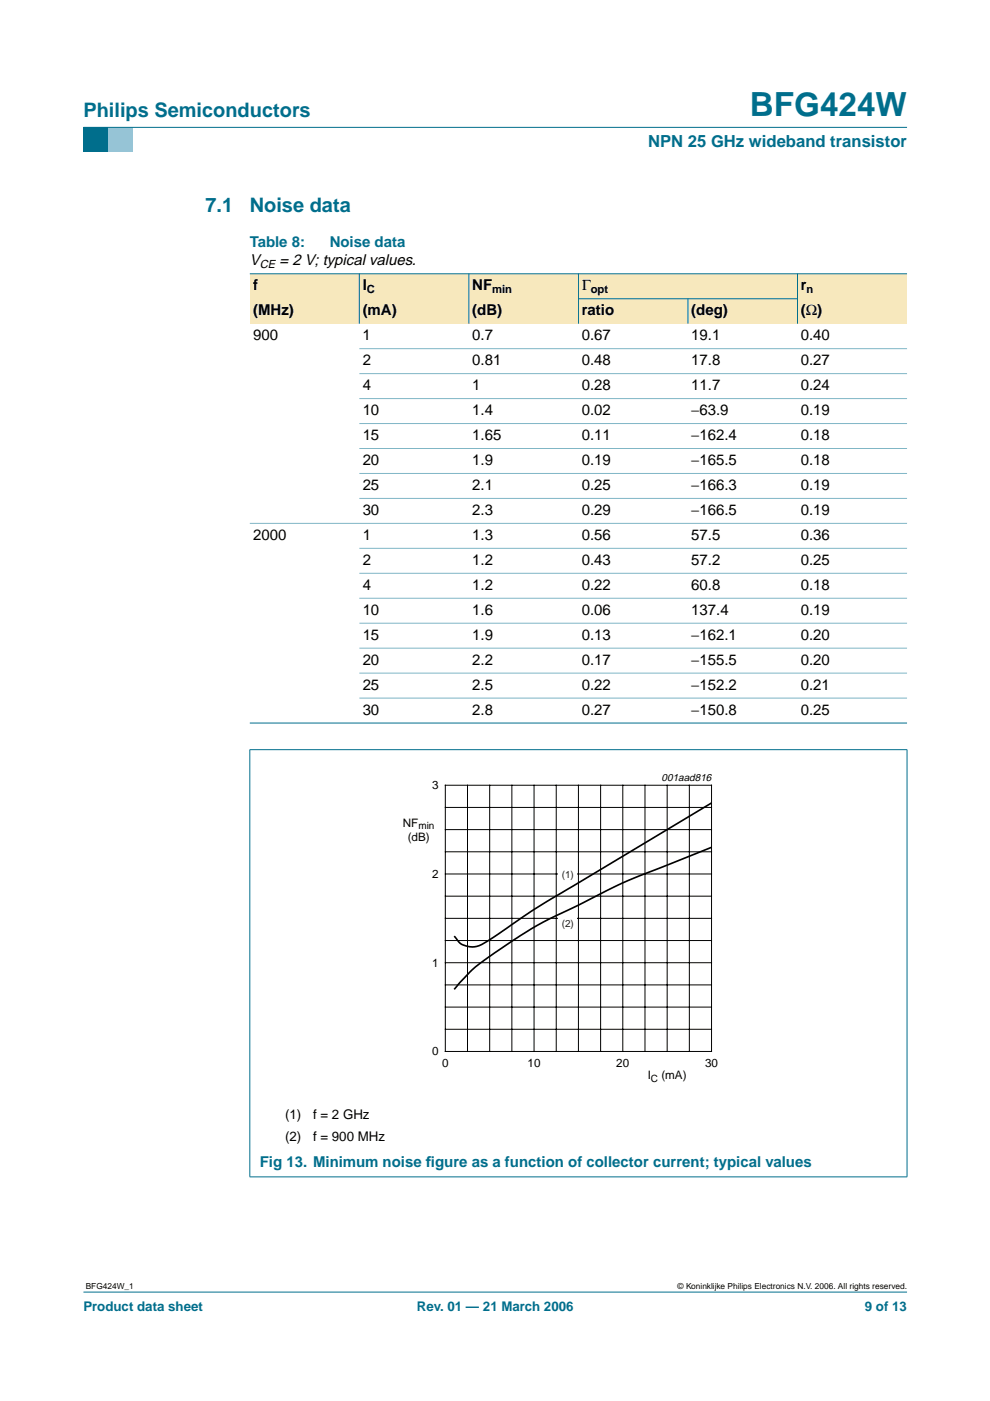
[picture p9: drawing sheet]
<svg xmlns="http://www.w3.org/2000/svg" width="210mm" height="297mm" viewBox="0 0 210 297" stroke-linecap="round" stroke-linejoin="round" font-family="sans-serif">
<path d="M17.7 273.9h174.6z" fill="#006e8c" stroke="#006e8c" stroke-width=".21"/>
<path d="M17.7 27h5.3v5.3h-5.3z" fill-rule="evenodd" fill="#006e8c"/>
<path d="M23 27h5.3v5.3h-5.3z" fill-rule="evenodd" fill="#96c4d6"/>
<path d="M17.7 27h174.6z" fill="#006e8c" stroke="#006e8c" stroke-width=".21"/>
<g fill="#f7e8bd">
<path d="M53 58h23.2v5.3h-23.2z" fill-rule="evenodd"/>
<path d="M76.2 58h23.2v5.3h-23.2z" fill-rule="evenodd"/>
<path d="M99.4 58h23.2v5.3h-23.2z" fill-rule="evenodd"/>
<path d="M122.6 58h46.5v5.3h-46.5z" fill-rule="evenodd"/>
<path d="M169.1 58h23.2v5.3h-23.2z" fill-rule="evenodd"/>
<path d="M53 63.3h23.2v5.3h-23.2z" fill-rule="evenodd"/>
<path d="M76.2 63.3h23.2v5.3h-23.2z" fill-rule="evenodd"/>
<path d="M99.4 63.3h23.2v5.3h-23.2z" fill-rule="evenodd"/>
<path d="M122.6 63.3h23.3v5.3h-23.3z" fill-rule="evenodd"/>
<path d="M145.9 63.3h23.2v5.3h-23.2z" fill-rule="evenodd"/>
<path d="M169.1 63.3h23.2v5.3h-23.2z" fill-rule="evenodd"/>
</g>
<g fill="#006e8c" stroke="#006e8c" stroke-width=".21">
<path d="M76.2 58v10.6z"/>
<path d="M99.4 58v10.6z"/>
<path d="M122.6 58v10.6z"/>
<path d="M145.9 63.3v5.3z"/>
<path d="M169.1 58v10.6z"/>
<path d="M53 58h139.3z"/>
<path d="M122.6 63.3h46.5z"/>
<path d="M53 153.3h139.3z"/>
<path d="M53 159v90.5z"/>
<path d="M192.3 159v90.5z"/>
<path d="M52.9 158.9h139.5z"/>
<path d="M52.9 249.5h139.5z"/>
</g>
<g fill="#80b6c6" stroke="#80b6c6" stroke-width=".21">
<path d="M76.2 73.9h116.1z"/>
<path d="M76.2 79.2h116.1z"/>
<path d="M76.2 84.5h116.1z"/>
<path d="M76.2 89.8h116.1z"/>
<path d="M76.2 95.1h116.1z"/>
<path d="M76.2 100.4h116.1z"/>
<path d="M76.2 105.7h116.1z"/>
<path d="M53 111h139.3z"/>
<path d="M76.2 116.3h116.1z"/>
<path d="M76.2 121.5h116.1z"/>
<path d="M76.2 126.8h116.1z"/>
<path d="M76.2 132.1h116.1z"/>
<path d="M76.2 137.4h116.1z"/>
<path d="M76.2 142.7h116.1z"/>
<path d="M76.2 148h116.1z"/>
</g>
<g fill="none" stroke="#000" stroke-width=".21">
<path d="M94.4 166.5h56.5v56.4h-56.5zM94.4 175.9h56.5M94.4 171.2h56.5M99.1 166.5v56.4M103.8 166.5v56.4M108.5 166.5v56.4M113.2 166.5v56.4M117.9 166.5v56.4M122.6 166.5v56.4M127.3 166.5v56.4M132 166.5v56.4M136.8 166.5v56.4"/>
<path d="M141.5 166.5v56.4M146.2 166.5v56.4M94.4 185.3h56.5M94.4 194.7h56.5M94.4 180.6h56.5M94.4 190h56.5M94.4 199.4h56.5M94.4 204.1h56.5M94.4 213.5h56.5M94.4 208.8h56.5M94.4 218.2h56.5"/>
</g>
<path d="M81.7 163.7h81.9v66.3h-81.9z" fill="none" stroke="#fff" stroke-width=".21"/>
<g fill="#fff">
<path d="M118.3 183.8h4v3.2h-4z"/>
<path d="M118.3 194.3h4v3.2h-4z"/>
</g>
<path d="M150.9 179.6l-11.8 4.7a114.4 114.4 0 0 0-16.5 7.6 98.2 98.2 0 0 0-19.9 11.7 32.5 32.5 0 0 0-6.4 6.2M150.9 170.2l-28.3 17a184.1 184.1 0 0 0-18.3 11.8l-1.3 .8a4.4 4.4 0 0 1-5.9-.3l-.8-1" fill="none" stroke="#000" stroke-width=".35"/>
<text font-size="7.1" fill="#006e8c" x="159" y="24.7">BFG424W</text>
<g font-size="4.2" fill="#006e8c">
<text x="17.7" y="24.9">Philips Semiconductors</text>
<text x="43.6" y="45">7.1</text>
<text x="53" y="45">Noise data</text>
</g>
<text font-size="3.5" fill="#006e8c" x="137.4" y="31.1">NPN 25 GHz wideband transistor</text>
<g font-size="3.2" fill="#006e8c">
<text x="53" y="52.4">Table 8:</text>
<text x="69.9" y="52.4">Noise data</text>
<text x="55.1" y="247.4">Fig 13. Minimum noise f</text>
<text x="90.3" y="247.4">igure as a function of collector current; typical values</text>
</g>
<g font-size="3.2">
<text x="53" y="56.3">V</text>
<text x="59.3" y="56.3">= 2 V; typical values.</text>
<text x="53.7" y="61.6">f</text>
<text x="76.9" y="61.6">I</text>
<text x="100.1" y="61.6">NF</text>
<text x="123.3" y="61.6">Γ</text>
<text x="169.8" y="61.6">r</text>
<text x="53.7" y="66.9">(MHz)</text>
<text x="76.9" y="66.9">(mA)</text>
<text x="100.1" y="66.9">(dB)</text>
<text x="123.3" y="66.9">ratio</text>
<text x="146.6" y="66.9">(deg)</text>
<text x="169.8" y="66.9">(Ω)</text>
<text x="53.7" y="72.2">900</text>
<text x="76.9" y="72.2">1</text>
<text x="76.9" y="77.5">2</text>
<text x="100.1" y="72.2">0.7</text>
<text x="100.1" y="77.5">0.81</text>
<text x="123.3" y="72.2">0.67</text>
<text x="123.3" y="77.5">0.48</text>
<text x="146.6" y="72.2">19.1</text>
<text x="146.6" y="77.5">17.8</text>
<text x="169.8" y="72.2">0.40</text>
<text x="169.8" y="77.5">0.27</text>
<text x="76.9" y="82.7">4</text>
<text x="100.1" y="82.7">1</text>
<text x="123.3" y="82.7">0.28</text>
<text x="146.6" y="82.7">11.7</text>
<text x="169.8" y="82.7">0.24</text>
<text x="76.9" y="88">10</text>
<text x="100.1" y="88">1.4</text>
<text x="123.3" y="88">0.02</text>
<text x="146.6" y="88">−63.9</text>
<text x="169.8" y="88">0.19</text>
<text x="76.9" y="93.3">15</text>
<text x="100.1" y="93.3">1.65</text>
<text x="123.3" y="93.3">0.11</text>
<text x="146.6" y="93.3">−162.4</text>
<text x="169.8" y="93.3">0.18</text>
<text x="76.9" y="98.6">20</text>
<text x="100.1" y="98.6">1.9</text>
<text x="123.3" y="98.6">0.19</text>
<text x="146.6" y="98.6">−165.5</text>
<text x="169.8" y="98.6">0.18</text>
<text x="76.9" y="103.9">25</text>
<text x="100.1" y="103.9">2.1</text>
<text x="123.3" y="103.9">0.25</text>
<text x="146.6" y="103.9">−166.3</text>
<text x="169.8" y="103.9">0.19</text>
<text x="76.9" y="109.2">30</text>
<text x="100.1" y="109.2">2.3</text>
<text x="123.3" y="109.2">0.29</text>
<text x="146.6" y="109.2">−166.5</text>
<text x="169.8" y="109.2">0.19</text>
<text x="53.7" y="114.5">2000</text>
<text x="76.9" y="119.8">2</text>
<text x="76.9" y="114.5">1</text>
<text x="100.1" y="119.8">1.2</text>
<text x="100.1" y="114.5">1.3</text>
<text x="123.3" y="119.8">0.43</text>
<text x="123.3" y="114.5">0.56</text>
<text x="146.6" y="119.8">57.2</text>
<text x="146.6" y="114.5">57.5</text>
<text x="169.8" y="119.8">0.25</text>
<text x="169.8" y="114.5">0.36</text>
<text x="76.9" y="125.1">4</text>
<text x="100.1" y="125.1">1.2</text>
<text x="123.3" y="125.1">0.22</text>
<text x="146.6" y="125.1">60.8</text>
<text x="169.8" y="125.1">0.18</text>
<text x="76.9" y="130.4">10</text>
<text x="100.1" y="130.4">1.6</text>
<text x="123.3" y="130.4">0.06</text>
<text x="146.6" y="130.4">137.4</text>
<text x="169.8" y="130.4">0.19</text>
<text x="76.9" y="135.7">15</text>
<text x="100.1" y="135.7">1.9</text>
<text x="123.3" y="135.7">0.13</text>
<text x="146.6" y="135.7">−162.1</text>
<text x="169.8" y="135.7">0.20</text>
<text x="76.9" y="141">20</text>
<text x="100.1" y="141">2.2</text>
<text x="123.3" y="141">0.17</text>
<text x="146.6" y="141">−155.5</text>
<text x="169.8" y="141">0.20</text>
<text x="76.9" y="146.2">25</text>
<text x="100.1" y="146.2">2.5</text>
<text x="123.3" y="146.2">0.22</text>
<text x="146.6" y="146.2">−152.2</text>
<text x="169.8" y="146.2">0.21</text>
<text x="76.9" y="151.5">30</text>
<text x="100.1" y="151.5">2.8</text>
<text x="123.3" y="151.5">0.27</text>
<text x="146.6" y="151.5">−150.8</text>
<text x="169.8" y="151.5">0.25</text>
</g>
<g font-size="2.8">
<text x="60.5" y="237.3">(1)</text>
<text x="66.4" y="237.3">f = 2 GHz</text>
<text x="60.5" y="241.9">(2)</text>
<text x="66.4" y="241.9">f = 900 MHz</text>
</g>
<g font-size="2.8" fill="#006e8c">
<text x="17.7" y="278">Product data sheet</text>
<text x="88.4" y="278">Rev. 01 — 21 March 2006</text>
<text x="183.4" y="278">9 of 13</text>
</g>
<g font-size="2.5">
<text x="91.6" y="167.3">3</text>
<text x="85.4" y="175.2">NF</text>
<text x="86.4" y="178.2">(dB)</text>
<text x="91.6" y="186.1">2</text>
<text x="91.6" y="205">1</text>
<text x="91.6" y="223.8">0</text>
<text x="93.7" y="226.3">0</text>
<text x="111.9" y="226.3">10</text>
<text x="130.7" y="226.3">20</text>
<text x="149.5" y="226.3">30</text>
<text x="137.3" y="228.9">I</text>
<text x="140.2" y="228.9">(mA)</text>
</g>
<g font-size="2.4">
<text x="55.1" y="56.9">CE</text>
<text x="77.8" y="62.1">C</text>
<text x="104.4" y="62.1">min</text>
<text x="125.3" y="62.1">opt</text>
<text x="171" y="62.1">n</text>
</g>
<text font-size="2.2" x="140.3" y="165.6">001aad816</text>
<g font-size="2.1">
<text x="88.7" y="175.7">min</text>
<text x="138" y="229.4">C</text>
</g>
<g font-size="2.1" fill="#231f20">
<text x="119.1" y="186.1">(1)</text>
<text x="119.1" y="196.6">(2)</text>
</g>
<g font-size="1.8">
<text x="18.2" y="273.4">BFG424W_1</text>
<text x="143.7" y="273.4">© Koninklijke Philips Electronics N.V. 2006. All rights reserved.</text>
</g>
</svg>
